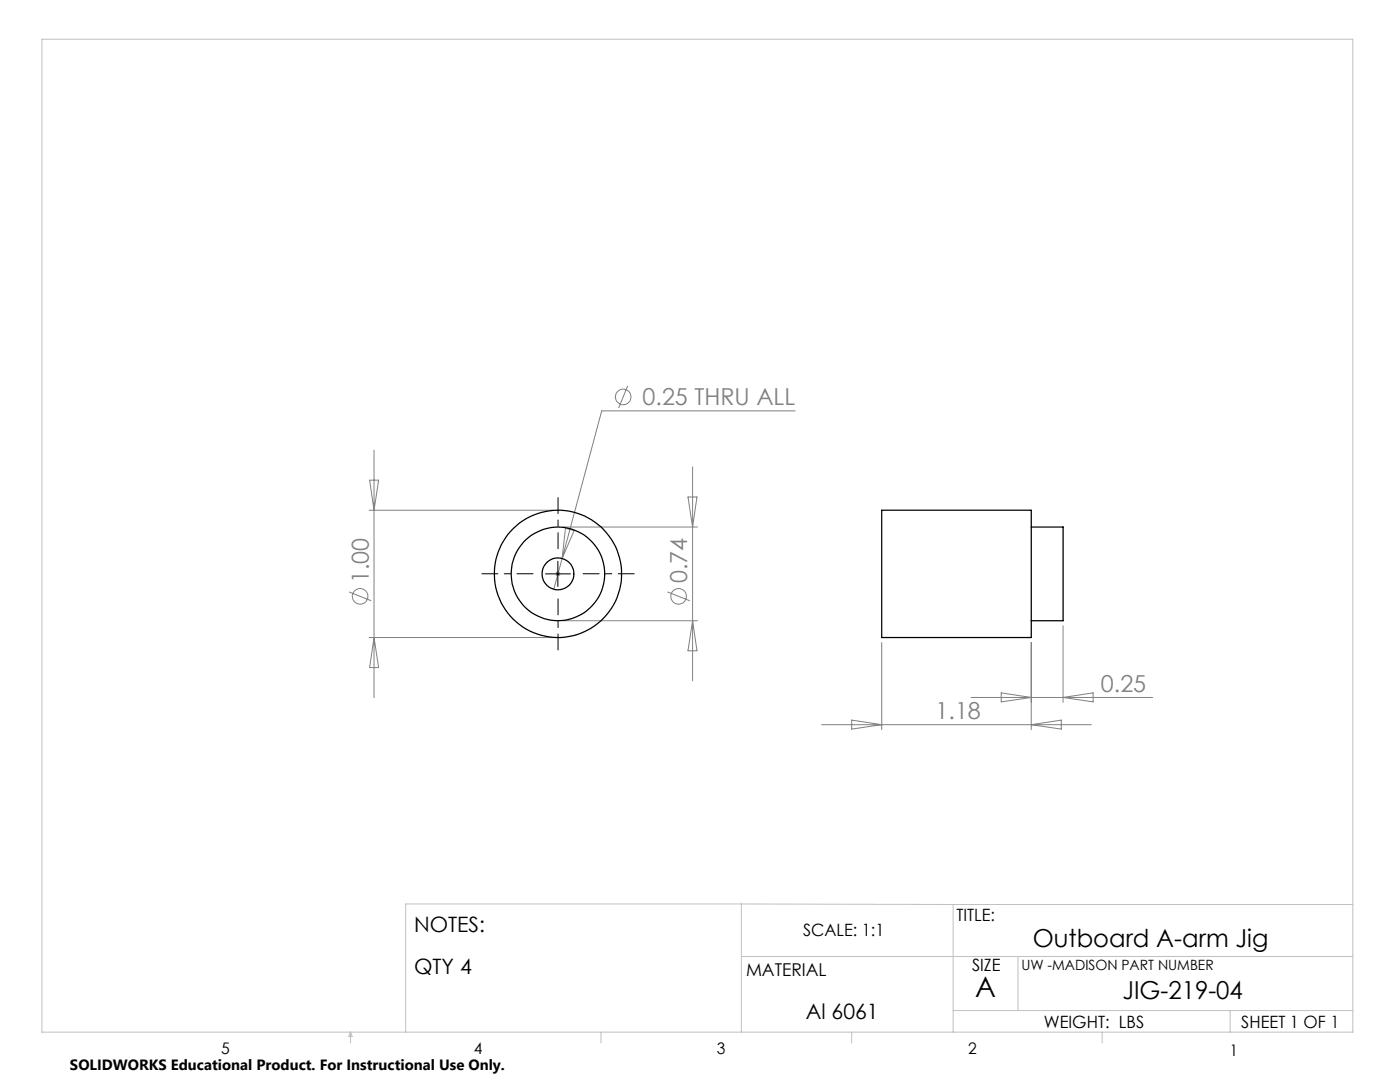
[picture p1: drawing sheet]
<svg xmlns="http://www.w3.org/2000/svg" width="279mm" height="216mm" viewBox="0 0 279 216" stroke-linecap="round" stroke-linejoin="round" font-family="sans-serif">
<g fill="none" stroke="#808080" stroke-width=".2">
<path d="M125.3 77l-1.8 4.4M73.8 95.8h1.8l-1 6zM74.6 89.8v49.4M137.3 99.2h1.8l-.9 6zM138.2 93.2v42.7M158.7 82h-38.6l-7.9 29.4M69.6 118.1l4.5 1.8M73.7 101.8h36.6M110.8 114.5h1.1M111 114.2l.7 .7M111.3 114v1M111.7 114.2l-.7 .7"/>
<path d="M112.2 111.4l-1.7 6.2M112.4 105.2h26.8M112.9 105.4l1.7 .5-2.4 5.5zM133.2 118.1l4.5 1.8M73.7 127.2h36.6M74.6 127.2l1 6h-1.8zM112.4 123.9h26.8M138.2 123.9l.9 6h-1.8zM176 128.2v17.4M193.8 139.2h36.2M199.8 138.3l6 .9-6 .9zM205.8 128.2v17.4"/>
<path d="M212.2 124.8v15.4M212.2 139.2l6-.9v1.8zM164 144.6h53.8M170 143.7l6 .9-6 .9zM205.8 144.6l6-.9v1.8z"/>
<circle cx="124.4" cy="79.2" r="1.55"/>
<circle cx="71.9" cy="119" r="1.56"/>
<circle cx="135.4" cy="119" r="1.55"/>
</g>
<g fill="none" stroke="#c0c0c0" stroke-width=".2">
<path d="M8.4 7.8h261.6v198.2h-261.6zM148 180.4v25.6M148 180.4h-67v25.6M148 190.9h122M148 180.4l42.2 .1M190.2 180.5v25.5M190.2 180.5h79.8M203.2 190.9v10.7M70 206v2.1M70 206l.3 .8h-.7zM119.9 206v2.1M170 206v2.1"/>
<path d="M190.2 201.6h79.8M220 206v2.1M245.5 201.6v4.4"/>
</g>
<path d="M106.4 114.5h-10.2M111.4 109.5v-10.2M111.4 119.5v10.2M116.4 114.5h10.2" fill="none" stroke="#000" stroke-width=".2" stroke-dasharray="15.2 1.3 1.3 1.3" stroke-dashoffset="12"/>
<path d="M108.9 114.5h4.9M111.3 112v5" fill="none" stroke="#000" stroke-width=".2"/>
<g fill="none" stroke="#000" stroke-width=".25">
<path d="M176 101.8h29.8v25.4h-29.8zM205.8 105.2h6.4v18.7h-6.4"/>
<circle cx="111.3" cy="114.5" r="12.7"/>
<circle cx="111.3" cy="114.5" r="3.2"/>
<circle cx="111.4" cy="114.5" r="9.3"/>
</g>
<text font-size="5.6" x="194.6" y="199">A</text>
<g font-size="4.9">
<text x="206.1" y="188.9">Outboard A-arm Jig</text>
<text x="224" y="199.4">JIG-219-04</text>
</g>
<g font-size="4.7" fill="#808080">
<text x="128.2" y="80.9">0.25 THRU ALL</text>
<text x="73.6" y="116.4" transform="rotate(-90 73.6 116.4)">1.00</text>
<text x="137.2" y="116.4" transform="rotate(-90 137.2 116.4)">0.74</text>
<text x="186.7" y="143.6">1.18</text>
<text x="219.7" y="138.1">0.25</text>
</g>
<g font-size="4.2">
<text x="82.6" y="185.9">NOTES:</text>
<text x="82.6" y="194.4">QTY 4</text>
<text x="160.8" y="203.3">Al 6061</text>
</g>
<text font-size="3.5" x="148.9" y="194.7">MATERIAL</text>
<g font-size="3.4">
<text x="190.9" y="183.8">TITLE:</text>
<text x="160.3" y="186.8">SCALE: 1:1</text>
<text x="194" y="193.8">SIZE</text>
<text x="208.3" y="205.1">WEIGHT: LBS</text>
<text x="247.7" y="205.1">SHEET 1 OF 1</text>
</g>
<g font-size="3.2">
<text x="44.2" y="210.4">5</text>
<text x="94.6" y="210.3">4</text>
<text x="143.1" y="210.4">3</text>
<text x="193.2" y="210.3">2</text>
<text x="245.4" y="210.6">1</text>
</g>
<text font-size="3" x="14" y="213.5">SOLIDWORKS Educational Product. For Instructional Use Only.</text>
<text font-size="2.8" x="203.8" y="193.5">UW -MADISON PART NUMBER</text>
</svg>
